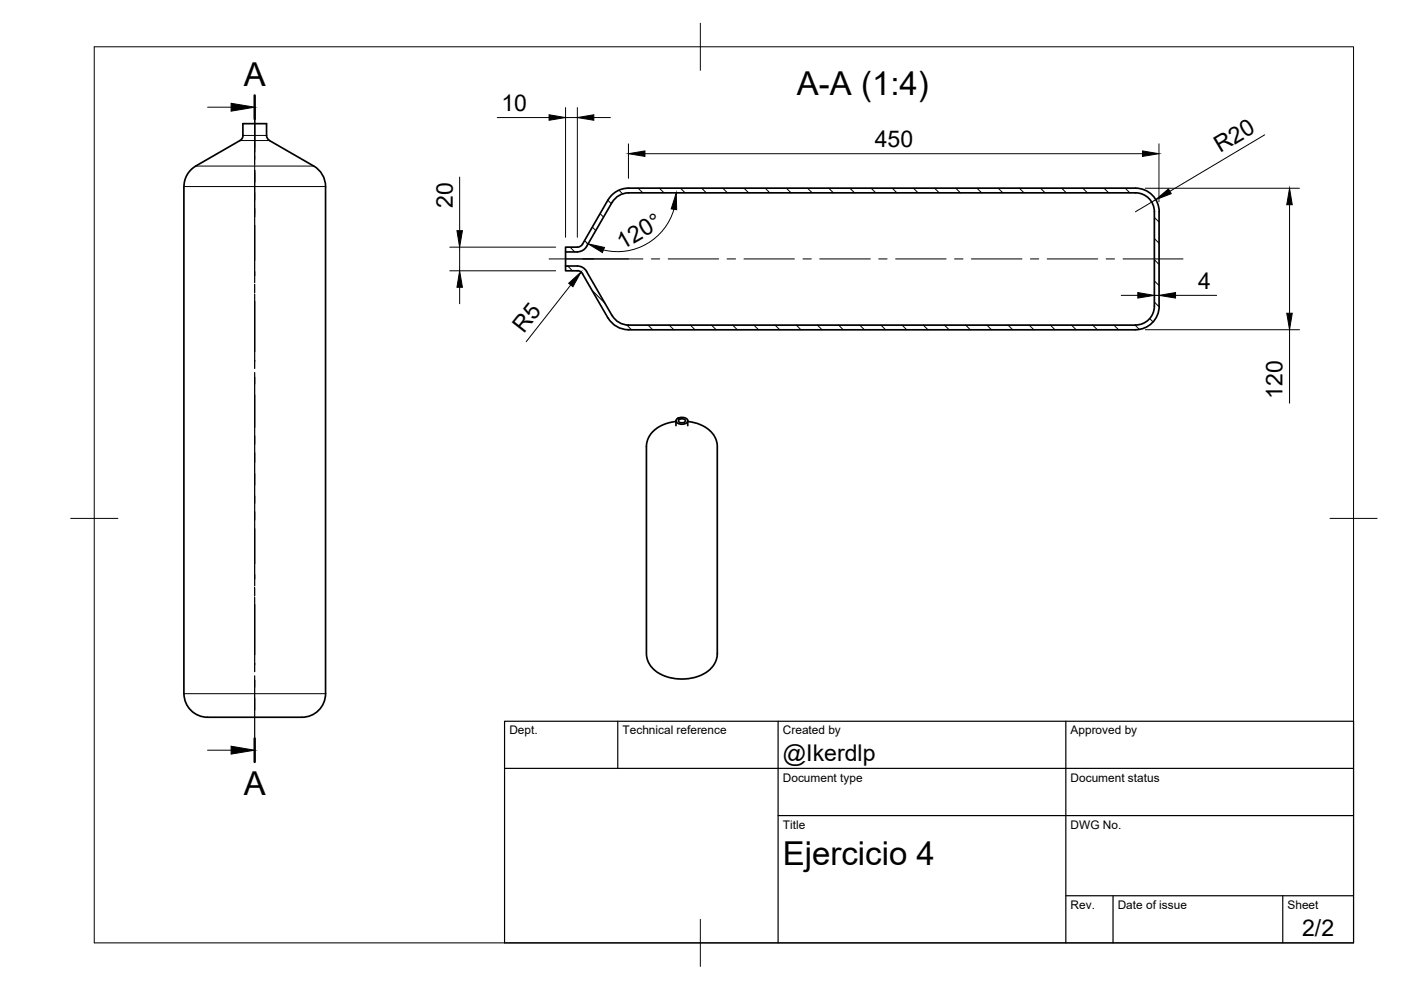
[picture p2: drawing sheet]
<svg xmlns="http://www.w3.org/2000/svg" width="297mm" height="210mm" viewBox="0 0 297 210" stroke-linecap="round" stroke-linejoin="round" font-family="sans-serif">
<!-- layer: Visible -->
<g fill="none" stroke="#000" stroke-width=".36">
<path d="M40.5 36l1-.8 9.4-5.4a1.18 1.18 0 0 0 .6-1.1v-2.5h5v2.5a1.29 1.29 0 0 0 .6 1.1l9.4 5.4a5 5 0 0 1 2.5 4.4v107.5a5.2 5.2 0 0 1-6 5h-18a5.2 5.2 0 0 1-6-5v-107.6a5 5 0 0 1 1.5-3.5zM119.9 53.4h2.5M122.4 56.4h-2.5v1h2.5M122.4 52.4h-2.5v4M122.4 57.4a1.26 1.26 0 0 1 1.1 .6l5.4 9.4a5.1 5.1 0 0 0 4.4 2.5h107.4a5 5 0 0 0 5.1-5M122.4 56.4a2.25 2.25 0 0 1 2 1.1M124.4 57.5l5.4 9.4M129.8 42.9l-5.4 9.4a2.25 2.25 0 0 1-2 1.1M129.8 42.9a4 4 0 0 1 3.5-2h107.4a4 4 0 0 1 4.1 4v20M245.7 44.9v20M245.8 44.9a5 5 0 0 0-5-5h-107.6a5 5 0 0 0-4.3 2.5l-5.4 9.4a1.22 1.22 0 0 1-1.1 .6M129.8 66.9a4 4 0 0 0 3.5 2"/>
<path d="M133.2 68.9h107.5M244.8 64.9a4 4 0 0 1-4 4M143.3 89.4l-2 .4-1.2 .5-1.2 .7-1 1.2a4.5 4.5 0 0 0-.8 2.5v44.5l.3 1.1 .4 .7 1.5 1.5 2.2 1 2.8 .5 2.9-.3 2.4-1.1 .9-.6 .7-.9 .5-.7 .3-1.2 .1-44.5a5.8 5.8 0 0 0-5.1-5.1l-1.2-.2M143.3 89.2v1M143.4 88.9a1.54 1.54 0 0 1 2.4 .3 1.45 1.45 0 0 1-2.5 0zM144 88.9l.6-.1a.58 .58 0 0 1 .7 .5l-.7 .4a.58 .58 0 0 1-.7-.6zM145.8 89.2v1"/>
</g>
<!-- layer: Visible Narrow -->
<path d="M39.2 39.6h29.6M41.7 35.2h24.7M50.9 29.8h6.2M51.5 28.7h5M39.2 147.1h29.6" fill="none" stroke="#000" stroke-width=".21"/>
<!-- layer: BORDER -->
<path d="M20 9.9h267v190h-267zM148.5 4.9v10M15 109.9h10M282 109.9h10M148.5 194.9v10" fill="none" stroke="#000" stroke-width=".21"/>
<!-- layer: TITLEBLOCK -->
<path d="M107 152.9h180v47h-180zM131 152.9v10M165 152.9v47M226 152.9v47M107 162.9h180M165 172.9h122M226 189.9h61M236 189.9v10M272 189.9v10" fill="none" stroke="#000" stroke-width=".25"/>
<!-- layer: Smart Centers -->
<g fill="none" stroke="#000" stroke-width=".21">
<path d="M54 22.7v23.3M54 47.8v10.7M116.4 54.9h19.9M138.1 54.9h1.8M141.7 54.9h10.7M154.2 54.9h1.8M157.7 54.9h10.7M170.2 54.9h1.8M173.8 54.9h10.7M186.3 54.9h1.8M189.9 54.9h10.7M202.4 54.9h1.8"/>
<path d="M206 54.9h10.7M218.5 54.9h1.7M222 54.9h10.7M234.5 54.9h1.8M238.1 54.9h12.7M54 60.3v1.8M54 63.8v10.8M54 76.3v1.8M54 79.9v10.7M54 92.4v1.8M54 96v10.7M54 108.5v1.8"/>
<path d="M54 112.1v10.7M54 124.6v1.7M54 128.1v10.7M54 140.6v1.8M54 144.2v6.4"/>
</g>
<!-- layer: Hatching -->
<g fill="none" stroke="#000" stroke-width=".21">
<path d="M135.3 39.9l1 1M139.8 39.9l1 1M144.3 39.9l1 1M148.8 39.9l1 1M153.3 39.9l1 1M157.8 39.9l.9 1M162.2 39.9l1 1M166.7 39.9l1 1M171.2 39.9l1 1M175.7 39.9l1 1M180.2 39.9l1 1M184.7 39.9l1 1"/>
<path d="M189.2 39.9l1 1M193.7 39.9l1 1M198.2 39.9l1 1M202.6 39.9l1 1M207.1 39.9l1.1 1M211.6 39.9l1 1M216.1 39.9l1 1M220.6 39.9l1 1M225.1 39.9l1 1M229.6 39.9l1 1M234.1 39.9l1 1M238.6 39.9l1 1"/>
<path d="M120.4 56.4l1 1M120.9 52.4l1 1M124 51l.7 .7M125.6 48.1l.7 .8M127.2 45.3l.8 .7M128.9 42.5l.7 .7M131.2 40.3l.8 .8M244.7 59.5l1 1M244.7 55l1 1M244.7 50.6l1 1M244.7 46.1l1 1M125.5 61.6l2.8 2.7"/>
<path d="M132.9 68.9l1 1M137.4 68.9l1 1M141.9 68.9l1 1M146.3 68.9l1 1M150.8 68.9l1 1M155.3 68.9l1 1M159.8 68.9l1 1M164.3 68.9l1 1M168.8 68.9l1 1M173.3 68.9l1 1M177.8 68.9l1 1M182.3 68.9l1 1"/>
<path d="M186.8 68.9l.9 1M191.2 68.9l1 1M195.7 68.9l1 1M200.2 68.9l1 1M204.7 68.9l1 1M209.2 68.9l1 1M213.7 68.9l1 1M218.2 68.9l1 1M222.7 68.9l1 1M227.2 68.9l1 1M231.6 68.9l1.1 1M236.1 68.9l1.1 1"/>
<path d="M240.6 68.9l1 .9M243.8 67.5l.7 .7M244.7 64l1 1"/>
</g>
<!-- layer: Section Lines -->
<path d="M54 20.2v5M54 156.6v5" fill="none" stroke="#000" stroke-width=".51"/>
<g fill="none" stroke="#000" stroke-width=".25">
<path d="M54 25.2v8.6M54 36.1v2.4M54 40.9v14.3M54 57.6v2.3M54 62.3v14.3M54 79v2.4M54 83.7v14.3M54 100.4v2.4M54 105.2v14.3M54 121.8v2.4M54 126.6v14.3M54 143.3v2.4"/>
<path d="M54 148.1v8.5"/>
</g>
<path d="M44 22.7h5M44 159.1h5" fill="none" stroke="#000" stroke-width=".21"/>
<path d="M49 21.9l5 .8-5 .9zM49 158.2l5 .9-5 .8z" fill="#000" stroke="#000" stroke-width=".21"/>
<!-- layer: FD_Dimensions -->
<g fill="none" stroke="#000" stroke-width=".21">
<path d="M97.5 37.5v11.4M105.4 24.9h11M119.9 22.8v27.5M119.9 24.9h2.5M122.4 22.8v27.5M125.9 24.9h3.5M133.2 30.5v7.3M136.7 32.6h105.5M242.8 39.9h32.7M245.7 30.5v12.3M268.1 28.6l-20.1 12M95.4 52.4h22.4"/>
<path d="M95.4 57.4h22.4M97.5 52.4v5M142.9 44.4a12.5 12.5 0 0 1-15 8.6M245 42.3l-4.3 2.6M273.4 43.4v23M97.5 60.9v3.5M121 60.4l-9.4 12M237.7 62.6h3.5M242.8 69.9h32.7M244.7 62.6h1M249.2 62.6h8.8M273.4 69.9v15.6"/>
</g>
<g fill="#000" stroke="#000" stroke-width=".21">
<path d="M116.4 24.3l3.5 .6-3.5 .6zM122.4 24.9l3.5-.6v1.2zM133.2 32.6l3.5-.6v1.2zM242.2 32l3.5 .6-3.5 .6zM96.9 48.9h1.1l-.5 3.5zM124.7 51.7l3.5 .8-.5 1zM143.4 40.9l.1 3.6-1.2-.2zM245 42.3l2.7-2.2 .6 1zM273.4 39.9l.6 3.5h-1.2zM97.5 57.4l.5 3.5h-1.1zM120.6 60.1l2.6-2.4-1.7 3.1zM241.2 62l3.5 .6-3.5 .6z"/>
<path d="M245.7 62.6l3.5-.6v1.2zM272.8 66.4h1.2l-.6 3.5z"/>
</g>
<g font-size="7">
<text x="51.7" y="18.2">A</text>
<text x="169" y="20.2">A-A (1:4)</text>
<text x="51.7" y="168.6">A</text>
<text x="166" y="183.4">Ejercicio 4</text>
</g>
<g font-size="4.9">
<text x="106.3" y="23.5">10</text>
<text x="185.5" y="31.1">450</text>
<text x="258.7" y="32.5" transform="rotate(-31 258.7 32.5)">R20</text>
<text x="96" y="44.1" transform="rotate(-90 96 44.1)">20</text>
<text x="132" y="53" transform="rotate(-30 132 53)">120°</text>
<text x="254.1" y="61.2">4</text>
<text x="111" y="70.8" transform="rotate(-52 111 70.8)">R5</text>
<text x="271.9" y="84.6" transform="rotate(-90 271.9 84.6)">120</text>
<text x="166" y="161.4">@Ikerdlp</text>
<text x="276.1" y="198.6">2/2</text>
</g>
<g font-size="2.5">
<text x="108" y="155.7">Dept.</text>
<text x="132" y="155.7">Technical reference</text>
<text x="166" y="155.7">Created by</text>
<text x="227" y="155.7">Approved by</text>
<text x="166" y="165.7">Document type</text>
<text x="227" y="165.7">Document status</text>
<text x="166" y="175.7">Title</text>
<text x="227" y="175.7">DWG No.</text>
<text x="227" y="192.7">Rev.</text>
<text x="237" y="192.7">Date of issue</text>
<text x="273" y="192.7">Sheet</text>
</g>
</svg>
